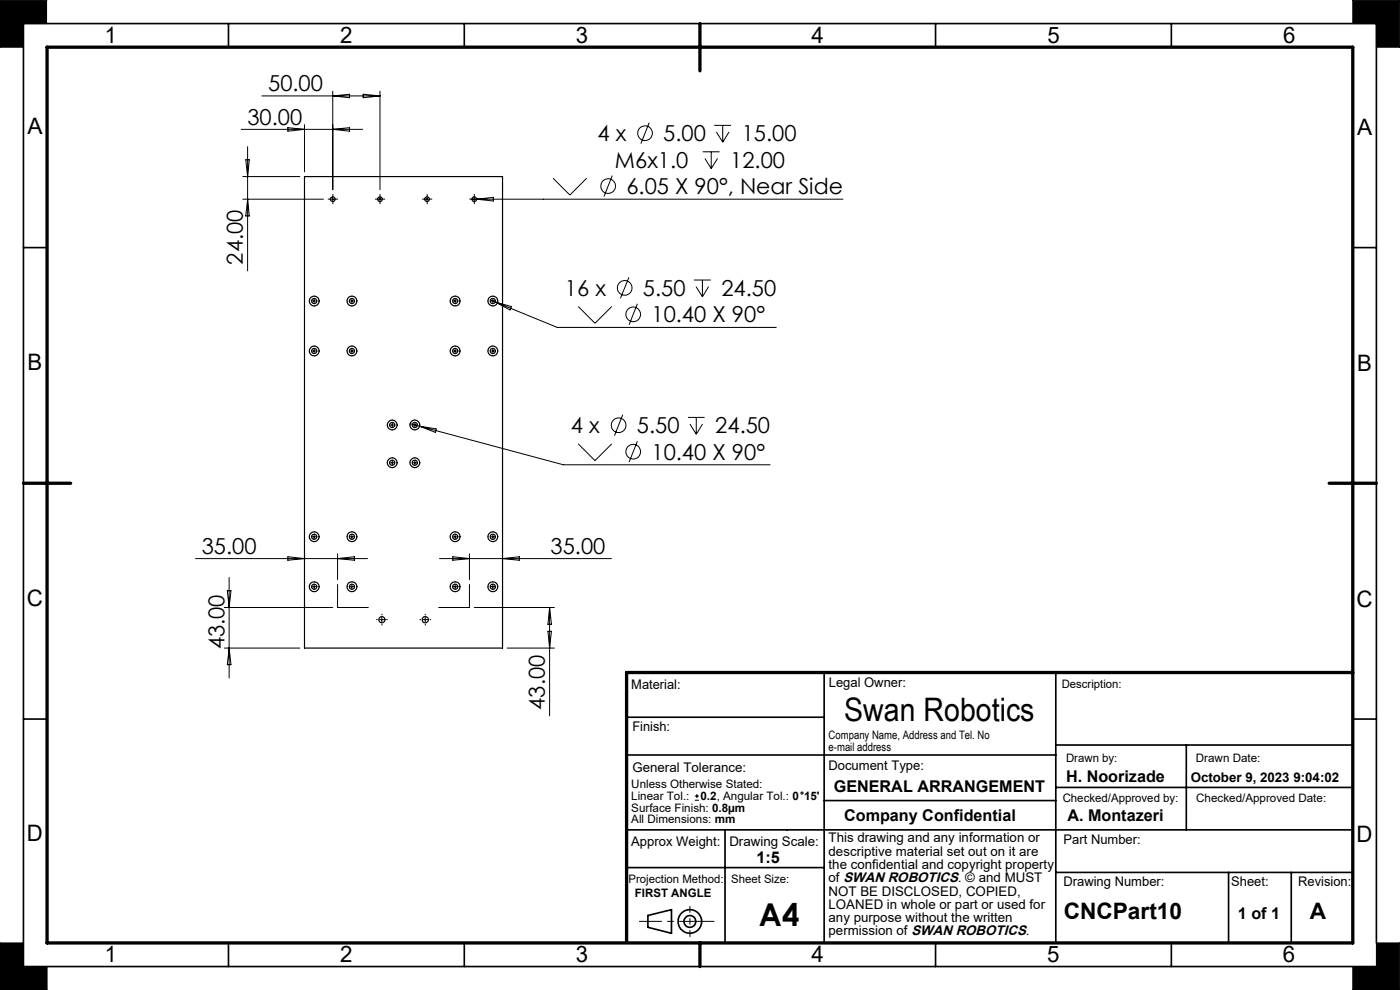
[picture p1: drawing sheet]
<svg xmlns="http://www.w3.org/2000/svg" width="297mm" height="210mm" viewBox="0 0 297 210" stroke-linecap="round" stroke-linejoin="round" font-family="sans-serif">
<g fill="none" stroke="#000" stroke-width=".25">
<path d="M64.6 37.5h42v100h-42z"/>
<circle cx="70.6" cy="42.2" r=".5"/>
<circle cx="80.6" cy="42.3" r=".5"/>
<circle cx="90.6" cy="42.2" r=".5"/>
<circle cx="100.6" cy="42.3" r=".5"/>
<circle cx="66.6" cy="63.9" r=".56"/>
<circle cx="66.7" cy="74.5" r=".55"/>
<circle cx="66.7" cy="74.4" r="1.04"/>
<circle cx="66.7" cy="63.9" r="1.04"/>
<circle cx="74.7" cy="63.9" r=".56"/>
<circle cx="74.7" cy="74.4" r="1.05"/>
<circle cx="74.7" cy="63.9" r="1.05"/>
<circle cx="74.7" cy="74.5" r=".55"/>
<circle cx="96.5" cy="63.9" r="1.04"/>
<circle cx="96.5" cy="74.4" r="1.04"/>
<circle cx="96.6" cy="63.9" r=".56"/>
<circle cx="96.6" cy="74.5" r=".55"/>
<circle cx="104.5" cy="63.9" r=".56"/>
<circle cx="104.5" cy="74.5" r=".55"/>
<circle cx="104.5" cy="74.4" r="1.04"/>
<circle cx="104.5" cy="63.9" r="1.04"/>
<circle cx="83.2" cy="90.2" r=".55"/>
<circle cx="83.2" cy="98.2" r=".55"/>
<circle cx="83.2" cy="98.2" r="1.04"/>
<circle cx="83.2" cy="90.1" r="1.04"/>
<circle cx="88" cy="90.2" r=".55"/>
<circle cx="88" cy="98.2" r=".55"/>
<circle cx="88" cy="98.2" r="1.04"/>
<circle cx="88" cy="90.1" r="1.04"/>
<circle cx="66.7" cy="113.9" r=".55"/>
<circle cx="66.7" cy="113.9" r="1.04"/>
<circle cx="74.7" cy="113.9" r="1.05"/>
<circle cx="74.7" cy="113.9" r=".55"/>
<circle cx="96.5" cy="113.9" r="1.04"/>
<circle cx="96.6" cy="113.9" r=".55"/>
<circle cx="104.5" cy="113.9" r=".55"/>
<circle cx="104.5" cy="113.9" r="1.04"/>
<circle cx="66.7" cy="124.5" r="1.05"/>
<circle cx="66.7" cy="124.4" r=".55"/>
<circle cx="74.6" cy="124.5" r="1.06"/>
<circle cx="74.7" cy="124.4" r=".55"/>
<circle cx="81" cy="131.4" r=".66"/>
<circle cx="90.2" cy="131.4" r=".67"/>
<circle cx="96.5" cy="124.5" r="1.05"/>
<circle cx="96.6" cy="124.4" r=".55"/>
<circle cx="104.5" cy="124.5" r="1.05"/>
<circle cx="104.5" cy="124.4" r=".55"/>
</g>
<g fill="none" stroke="#000" stroke-width=".35">
<path d="M48.5 5v5M98.5 5v5M198.5 5v5M248.5 5v5M5 52.5h5M287 52.5h5M5 152.5h5M132.9 152.1h41.9M174.8 142.7v57.3M224 142.7v57M224 158h63M251.7 158v18"/>
<path d="M287 152.5h5M132.9 160.2h91.1M132.9 176h154.1M153.8 176v24M174.8 169.8h49.2M224 167h63M132.9 184h41.9M137.4 194.2l5.1-1.2v5l-5.1-1.3zM224 185.1h63M260.6 185.1v14.9M273.9 185.1v14.9M48.5 200v5"/>
<path d="M98.5 200v5M198.5 200v5M248.5 200v5M292 200v-195h-287v200h287"/>
<circle cx="146.3" cy="195.5" r="2.5"/>
<circle cx="146.4" cy="195.5" r="1.23"/>
</g>
<path d="M151.5 195.4h-15.9" fill="none" stroke="#000" stroke-width=".21" stroke-dasharray="15.2 1.3 1.3 1.3" stroke-dashoffset="7.9"/>
<path d="M146.4 192.2v6.5" fill="none" stroke="#000" stroke-width=".21" stroke-dasharray="15.2 1.3 1.3 1.3" stroke-dashoffset="13.9"/>
<g fill="none" stroke="#000" stroke-width=".21">
<path d="M10 0h-10v10h5v-5h5M70.6 19.4v20.8M77 20l3.6 .3-3.6 .4zM80.6 19.4v20.8M287 0h10v10h-5v-5h-5zM51.2 27.4h25.7M51.5 37.5h12.1M52.1 33.9h.8l-.4 3.6zM52.5 31.1v26.4M55.6 20.3h25M61.1 27.1l3.5 .3-3.5 .4zM64.6 26.4v10.1"/>
<path d="M70.6 27.4l3.6-.3v.7zM70.6 20.3l3.6-.3v.7zM117.3 37.8l3.6 3.6 3.6-3.6M129.9 37.2l-1.8 4.5M137.7 26l-1.7 4.5M149.1 32.2h3.5M149.5 33.6l1.4 2.2M150.9 32.2v3.6M151.5 26.6h3.6M152 28l1.3 2.2M152.2 33.6l-1.3 2.2M153.3 26.6v3.6"/>
<path d="M154.7 28l-1.4 2.2M51.5 42.3h17.1M52.5 42.3l.4 3.5h-.8zM70.1 42.3h1M70.6 41.8v.9M80.1 42.3h1M80.6 41.8v.9M90.1 42.3h1M90.6 41.8v.9M100.6 41.8v.9M101.1 42.3l3.6-.4v.7zM133.4 58.8l-1.8 4.5"/>
<path d="M147.2 59.4h3.6M149 59.4v3.6M178.8 42.3h-78.7M66.1 63.8h1.1M66.1 74.5h1.1M66.6 63.4v.9M66.6 74v1M74.2 63.8h.9M74.2 74.5h.9M74.6 63.4v.9M74.6 74v1M96.1 63.8h.9"/>
<path d="M96.1 74.5h.9M96.6 63.4v.9M96.6 74v1M104 63.6l1.1 .5M104.1 63.8h1M104.1 74.5h1M104.6 63.4v.9M104.6 74v1M105.1 64.1l13.1 5.4h46.5M105.1 64.1l3.4 .9-.3 .7zM122.7 65l3.5 3.6 3.6-3.6M135.2 64.4l-1.7 4.5"/>
<path d="M147.7 60.8l1.3 2.2M150.3 60.8l-1.3 2.2M82.7 90.2h1M82.7 98.2h1M83.2 89.7v1M83.2 97.6v1.1M87 89.9l2 .5M87.5 90.2h1M87.5 98.2h1M88 89.7v1M88 97.6v1.1M89 90.4l30.5 8.2h43.9"/>
<path d="M89 90.4l3.5 .6-.1 .7zM122.7 94.1l3.5 3.6 3.6-3.6M132.1 88l-1.7 4.4M135.2 93.6l-1.7 4.4M145.9 88.5h3.6M146.4 89.9l1.3 2.2M147.7 88.5v3.6M149 89.9l-1.3 2.2M41.5 118.5h36.5M61.1 118.1l3.5 .4-3.5 .3zM66.1 113.9h1.1M66.6 113.3v1.1"/>
<path d="M71.6 117.5v5.5M71.6 118.5l3.6-.4v.7zM74.2 113.9h.9M74.6 113.3v1.1M93.2 118.5h36.5M96.1 118.1l3.5 .4-3.5 .3zM96.1 113.9h.9M96.6 113.3v1.1M99.6 117.5v5.5M104.1 113.9h1M104.6 113.3v1.1M106.6 118.5l3.6-.4v.7z"/>
<path d="M47.6 128.9h23M47.6 137.5h16M48.2 125.3h.8l-.4 3.6zM48.6 122.5v21.3M48.6 137.5l.4 3.5h-.8zM66.1 124.5h1.1M66.6 124v.9M71.6 124v4.9h6.5M74.2 124.5h.9M74.6 124v.9M80.5 131.4h1M81 130.9v1.1"/>
<path d="M89.7 131.4h1M90.2 130.9v1.1M96.1 124.5h.9M96.6 124v.9M99.6 124v4.9h-6.5M100.6 128.9h17M104.1 124.5h1M104.6 124v.9M107.6 137.5h10M116.2 133.9h.8l-.4 3.6zM116.6 128.9v23M116.6 128.9l.4 3.5h-.8z"/>
<path d="M147.4 169.7h.9M147.4 168.9h.9M147.8 168.4v.9M0 200h5v5h5v5h-10zM287 205h5v-5h5v10h-10z"/>
<circle cx="129" cy="39.5" r="1.56"/>
<circle cx="136.8" cy="28.3" r="1.56"/>
<circle cx="132.5" cy="61.1" r="1.56"/>
<circle cx="134.3" cy="66.7" r="1.56"/>
<circle cx="131.2" cy="90.2" r="1.56"/>
<circle cx="134.3" cy="95.8" r="1.56"/>
<circle cx="170.1" cy="168.2" r=".22"/>
</g>
<path d="M10 10h277v190h-277zM148.5 5v10M5 102.5h10M282 102.5h10M287 142.7h-154.1v57M148.5 200v5" fill="none" stroke="#000" stroke-width=".7"/>
<path d="M0 0v10h5v-5h5v-5zM0 200v10h10v-5h-5v-5zM292 200v5h-5v5h10v-10zM287 0v5h5v5h5v-10z" fill-rule="evenodd" fill="#000"/>
<g fill="none" stroke="#000" stroke-width=".21" stroke-dasharray="15.2 1.3 1.3 1.3">
<path d="M70.1 42.2h-.5M70.6 41.7v-.5M70.6 42.7v.5M71.1 42.2h.5M80.1 42.2h-.5M80.6 41.7v-.5M80.6 42.7v.5M81.1 42.2h.5M90.1 42.2h-.5M90.6 41.7v-.5M90.6 42.7v.5M91.1 42.2h.5"/>
<path d="M100.1 42.2h-.5M100.6 41.7v-.5M100.6 42.7v.5M101.1 42.2h.5M65.7 63.8h-.1M65.7 74.4h-.1M66.7 62.8h.1M66.7 64.8v.1M66.7 73.4h.1M66.7 75.4v.1M67.7 63.8h.1M67.7 74.4h.1"/>
<path d="M73.7 74.4h-.1M73.7 63.8h-.1M74.7 73.4h.1M74.7 75.4v.1M74.7 62.8h.1M74.7 64.8v.1M75.7 74.4h.1M75.7 63.8h.1M95.6 63.8h-.1M95.6 74.4h-.1M96.6 62.8h.1M96.6 64.8v.1"/>
<path d="M96.6 73.4h.1M96.6 75.4v.1M97.6 63.8h.1M97.6 74.4h.1M103.6 74.4h-.1M103.6 63.8h-.1M104.6 73.4h.1M104.6 75.4v.1M104.6 62.8h.1M104.6 64.8v.1M105.6 74.4h.1M105.6 63.8h.1"/>
<path d="M82.2 98.1h.1M82.2 90.1h.1M83.2 97.1h.1M83.2 99.1v.1M83.2 89.1h.1M83.2 91.1v.1M84.2 98.1h.1M84.2 90.1h.1M87 90.1h.1M87 98.1h.1M88 89.1h.1M88 91.1v.1"/>
<path d="M88 97.1h.1M88 99.1v.1M89 90.1h.1M89 98.1h.1M65.7 113.8h-.1M66.7 112.8h.1M66.7 114.8v.1M67.7 113.8h.1M73.7 113.8h-.1M74.7 112.8h.1M74.7 114.8v.1M75.7 113.8h.1"/>
<path d="M95.6 113.8h-.1M96.6 112.8h.1M96.6 114.8v.1M97.6 113.8h.1M103.6 113.8h-.1M104.6 112.8h.1M104.6 114.8v.1M105.6 113.8h.1M65.7 124.4h-.1M66.7 123.4h.1M66.7 125.4v.1M67.7 124.4h.1"/>
<path d="M73.7 124.4h-.1M74.7 123.4h.1M74.7 125.4v.1M75.7 124.4h.1M80 131.4h-.1M81 130.4v-.1M81 132.4v.2M82 131.4h.2M89.2 131.4h-.1M90.2 130.4v-.1M90.2 132.4v.2M91.2 131.4h.2"/>
<path d="M95.6 124.4h-.1M96.6 123.4h.1M96.6 125.4v.1M97.6 124.4h.1M103.6 124.4h-.1M104.6 123.4h.1M104.6 125.4v.1M105.6 124.4h.1"/>
</g>
<text font-size="6.9" x="179.1" y="153">Swan Robotics</text>
<text font-size="6.7" x="161" y="196.3">A4</text>
<g font-size="4.8">
<text x="22.3" y="9.2">1</text>
<text x="72.2" y="9.2">2</text>
<text x="122.2" y="9.2">3</text>
<text x="172.2" y="9.2">4</text>
<text x="222.2" y="9.2">5</text>
<text x="272.2" y="9.2">6</text>
<text x="5.8" y="28.4">A</text>
<text x="287.9" y="28.7">A</text>
<text x="5.8" y="78.4">B</text>
<text x="287.9" y="78.7">B</text>
<text x="5.7" y="128.4">C</text>
<text x="287.8" y="128.7">C</text>
<text x="5.7" y="178.4">D</text>
<text x="287.8" y="178.7">D</text>
<text x="225.7" y="195">CNCPart10</text>
<text x="277.9" y="195">A</text>
<text x="22.2" y="204.1">1</text>
<text x="72.1" y="204.1">2</text>
<text x="122.1" y="204.1">3</text>
<text x="172.1" y="204.1">4</text>
<text x="222.1" y="204.1">5</text>
<text x="272.1" y="204.1">6</text>
</g>
<g font-size="4.7">
<text x="56.9" y="19.3">50.00</text>
<text x="52.5" y="26.4">30.00</text>
<text x="126.7" y="29.9">4 x</text>
<text x="140.7" y="29.9">5.00</text>
<text x="157.4" y="29.9">15.00</text>
<text x="130.5" y="35.6">M6x1.0</text>
<text x="154.9" y="35.6">12.00</text>
<text x="132.9" y="41.2">6.05 X 90°, Near Side</text>
<text x="51.5" y="56.1" transform="rotate(-90 51.5 56.1)">24.00</text>
<text x="119.8" y="62.8">16 x</text>
<text x="136.4" y="62.8">5.50</text>
<text x="153" y="62.8">24.50</text>
<text x="138.2" y="68.4">10.40 X 90°</text>
<text x="121.1" y="91.9">4 x</text>
<text x="135.1" y="91.9">5.50</text>
<text x="151.7" y="91.9">24.50</text>
<text x="138.2" y="97.5">10.40 X 90°</text>
<text x="42.8" y="117.4">35.00</text>
<text x="116.8" y="117.4">35.00</text>
<text x="47.6" y="137.8" transform="rotate(-90 47.6 137.8)">43.00</text>
<text x="115.6" y="150.6" transform="rotate(-90 115.6 150.6)">43.00</text>
</g>
<g font-size="3.4">
<text x="226.1" y="165.9">H. Noorizade</text>
<text x="176.9" y="168.1">GENERAL ARRANGEMENT</text>
<text x="179.1" y="174.1">Company Confidential</text>
<text x="226.4" y="174.1">A. Montazeri</text>
<text x="160.5" y="183.1">1:5</text>
<text x="262.6" y="195">1 of 1</text>
</g>
<g font-size="2.8">
<text x="133.9" y="146.3">Material:</text>
<text x="175.8" y="145.8">Legal Owner:</text>
<text x="134.2" y="155">Finish:</text>
<text x="134.2" y="163.7">General Tolerance:</text>
<text x="175.7" y="163.4">Document Type:</text>
<text x="252.6" y="165.9">October 9, 2023 9:04:02</text>
<text x="133.9" y="179.4">Approx Weight:</text>
<text x="154.7" y="179.4">Drawing Scale:</text>
<text x="175.8" y="178.7">This drawing and any information or</text>
<text x="225.6" y="179.1">Part Number:</text>
<text x="175.8" y="181.5">descriptive material set out on it are</text>
<text x="175.8" y="184.3">the confidential and copyright property</text>
<text x="175.8" y="187.1">of SWAN ROBOTICS. © and MUST</text>
<text x="175.8" y="190">NOT BE DISCLOSED, COPIED,</text>
<text x="225.6" y="187.9">Drawing Number:</text>
<text x="261.2" y="187.9">Sheet:</text>
<text x="275.4" y="187.9">Revision:</text>
<text x="175.8" y="192.8">LOANED in whole or part or used for</text>
<text x="175.8" y="195.6">any purpose without the written</text>
<text x="175.8" y="198.4">permission of SWAN ROBOTICS.</text>
</g>
<g font-size="2.5">
<text x="225.3" y="146">Description:</text>
<text x="175.8" y="156.8">Company Name, Address and Tel. No</text>
<text x="175.8" y="159.3">e-mail address</text>
<text x="226.1" y="161.5">Drawn by:</text>
<text x="253.7" y="161.5">Drawn Date:</text>
<text x="133.9" y="167.2">Unless Otherwise Stated:</text>
<text x="133.9" y="169.7">Linear Tol.:</text>
<text x="133.9" y="172.2">Surface Finish: 0.8µm</text>
<text x="148.6" y="169.7">0.2, Angular Tol.: 0</text>
<text x="170.6" y="169.7">15'</text>
<text x="225.4" y="170.2">Checked/Approved by:</text>
<text x="253.8" y="170.2">Checked/Approved Date:</text>
<text x="133.9" y="174.6">All Dimensions: mm</text>
<text x="133.4" y="187.4">Projection Method:</text>
<text x="134.7" y="190.2">FIRST ANGLE</text>
<text x="155.1" y="187.4">Sheet Size:</text>
</g>
</svg>
